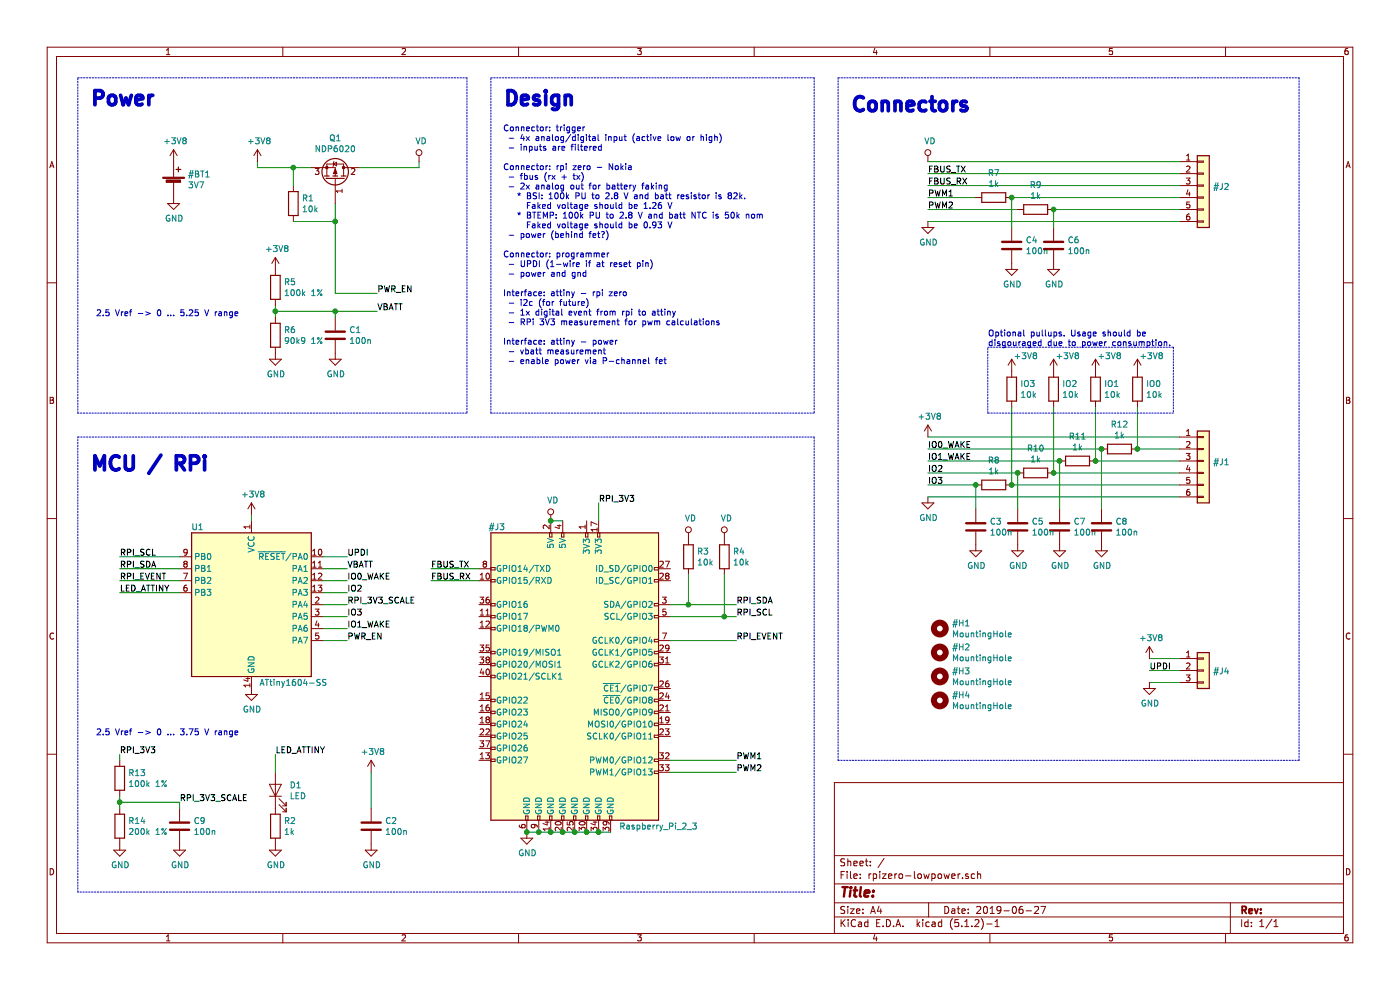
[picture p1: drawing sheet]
EESchema Schematic File Version 4
LIBS:rpizero-lowpower-cache
EELAYER 29 0
EELAYER END
$Descr A4 11693 8268
encoding utf-8
Sheet 1 1
Title ""
Date "2019-06-27"
Rev ""
Comp ""
Comment1 ""
Comment2 ""
Comment3 ""
Comment4 ""
$EndDescr
$Comp
L MCU_Microchip_ATtiny:ATtiny1604-SS U1
U 1 1
P 2100 5050
F 0 "U1" H 1650 5700 50  0000 C CNN
F 1 "ATtiny1604-SS" H 2450 4400 50  0000 C CNN
F 2 "Package_SO:SOIC-14_3.9x8.7mm_P1.27mm" H 2100 5050 50  0001 C CIN
F 3 "http://ww1.microchip.com/downloads/en/DeviceDoc/ATtiny804_1604-Data-Sheet-40002028A.pdf" H 2100 5050 50  0001 C CNN
F 4 "579-ATTINY1604-SSNR" H 2100 5050 50  0001 C CNN "Vendor"
	1    2100 5050
	1    0    0    -1  
$EndComp
$Comp
L Connector:Raspberry_Pi_2_3 #J3
U 1 1
P 4800 5650
F 0 "#J3" H 4150 6900 50  0000 C CNN
F 1 "Raspberry_Pi_2_3" H 5500 4400 50  0000 C CNN
F 2 "myparts:Raspberry_Pi_Zero_Socketed_THT_FaceDown_MountingHoles_no_court" H 4800 5650 50  0001 C CNN
F 3 "https://www.raspberrypi.org/documentation/hardware/raspberrypi/schematics/rpi_SCH_3bplus_1p0_reduced.pdf" H 4800 5650 50  0001 C CNN
	1    4800 5650
	1    0    0    -1  
$EndComp
$Comp
L Connector_Generic:Conn_01x06 #J2
U 1 1
P 10050 1550
F 0 "#J2" H 10130 1542 50  0000 L CNN
F 1 "Screw_Terminal_01x04" H 10130 1451 50  0001 L CNN
F 2 "Connector_PinHeader_2.54mm:PinHeader_2x03_P2.54mm_Vertical" H 10050 1550 50  0001 C CNN
F 3 "~" H 10050 1550 50  0001 C CNN
	1    10050 1550
	1    0    0    -1  
$EndComp
$Comp
L Device:Battery_Cell #BT1
U 1 1
P 1450 1550
F 0 "#BT1" H 1568 1646 50  0000 L CNN
F 1 "3V7" H 1568 1555 50  0000 L CNN
F 2 "myparts:18650-ebay" V 1450 1610 50  0001 C CNN
F 3 "~" V 1450 1610 50  0001 C CNN
	1    1450 1550
	1    0    0    -1  
$EndComp
$Comp
L Connector_Generic:Conn_01x06 #J1
U 1 1
P 10050 3850
F 0 "#J1" H 10130 3842 50  0000 L CNN
F 1 "Screw_Terminal_01x06" H 10130 3751 50  0001 L CNN
F 2 "Connector_PinHeader_2.54mm:PinHeader_2x03_P2.54mm_Vertical" H 10050 3850 50  0001 C CNN
F 3 "~" H 10050 3850 50  0001 C CNN
	1    10050 3850
	1    0    0    -1  
$EndComp
$Comp
L Device:LED D1
U 1 1
P 2300 6600
F 0 "D1" V 2339 6483 50  0000 R CNN
F 1 "LED" V 2248 6483 50  0000 R CNN
F 2 "LED_SMD:LED_0805_2012Metric_Pad1.15x1.40mm_HandSolder" H 2300 6600 50  0001 C CNN
F 3 "~" H 2300 6600 50  0001 C CNN
F 4 "607-CMDA5AR7D1S" H 2300 6600 50  0001 C CNN "Vendor"
	1    2300 6600
	0    -1   -1   0   
$EndComp
Text Notes 4200 3050 0    50   ~ 0
Connector: trigger\n - 4x analog/digital input (active low or high)\n - inputs are filtered\n\nConnector: rpi zero - Nokia\n - fbus (rx + tx)\n - 2x analog out for battery faking\n   * BSI: 100k PU to 2.8 V and batt resistor is 82k. \n     Faked voltage should be 1.26 V\n   * BTEMP: 100k PU to 2.8 V and batt NTC is 50k nom\n     Faked voltage should be 0.93 V\n - power (behind fet?)\n\nConnector: programmer\n - UPDI (1-wire if at reset pin)\n - power and gnd\n\nInterface: attiny - rpi zero\n - i2c (for future)\n - 1x digital event from rpi to attiny\n - RPi 3V3 measurement for pwm calculations\n\nInterface: attiny - power\n - vbatt measurement\n - enable power via P-channel fet
$Comp
L power:GND #PWR0101
U 1 1
P 1450 1650
F 0 "#PWR0101" H 1450 1400 50  0001 C CNN
F 1 "GND" H 1455 1477 50  0000 C CNN
F 2 "" H 1450 1650 50  0001 C CNN
F 3 "" H 1450 1650 50  0001 C CNN
	1    1450 1650
	1    0    0    -1  
$EndComp
$Comp
L power:GND #PWR0102
U 1 1
P 2100 5750
F 0 "#PWR0102" H 2100 5500 50  0001 C CNN
F 1 "GND" H 2105 5577 50  0000 C CNN
F 2 "" H 2100 5750 50  0001 C CNN
F 3 "" H 2100 5750 50  0001 C CNN
	1    2100 5750
	1    0    0    -1  
$EndComp
$Comp
L power:GND #PWR0103
U 1 1
P 4400 6950
F 0 "#PWR0103" H 4400 6700 50  0001 C CNN
F 1 "GND" H 4405 6777 50  0000 C CNN
F 2 "" H 4400 6950 50  0001 C CNN
F 3 "" H 4400 6950 50  0001 C CNN
	1    4400 6950
	1    0    0    -1  
$EndComp
Wire Wire Line
	4400 6950 4500 6950
Connection ~ 4400 6950
Connection ~ 4500 6950
Wire Wire Line
	4500 6950 4600 6950
Connection ~ 4600 6950
Wire Wire Line
	4600 6950 4700 6950
Connection ~ 4700 6950
Wire Wire Line
	4700 6950 4800 6950
Connection ~ 4800 6950
Wire Wire Line
	4800 6950 4900 6950
Connection ~ 4900 6950
Wire Wire Line
	4900 6950 5000 6950
Connection ~ 5000 6950
Wire Wire Line
	5000 6950 5100 6950
$Comp
L power:VD #PWR0104
U 1 1
P 3500 1350
F 0 "#PWR0104" H 3500 1200 50  0001 C CNN
F 1 "VD" H 3517 1523 50  0000 C CNN
F 2 "" H 3500 1350 50  0001 C CNN
F 3 "" H 3500 1350 50  0001 C CNN
	1    3500 1350
	1    0    0    -1  
$EndComp
$Comp
L power:VD #PWR0105
U 1 1
P 4600 4350
F 0 "#PWR0105" H 4600 4200 50  0001 C CNN
F 1 "VD" H 4617 4523 50  0000 C CNN
F 2 "" H 4600 4350 50  0001 C CNN
F 3 "" H 4600 4350 50  0001 C CNN
	1    4600 4350
	1    0    0    -1  
$EndComp
Wire Wire Line
	4600 4350 4700 4350
Connection ~ 4600 4350
$Comp
L power:+3V8 #PWR0106
U 1 1
P 1450 1350
F 0 "#PWR0106" H 1450 1200 50  0001 C CNN
F 1 "+3V8" H 1465 1523 50  0000 C CNN
F 2 "" H 1450 1350 50  0001 C CNN
F 3 "" H 1450 1350 50  0001 C CNN
	1    1450 1350
	1    0    0    -1  
$EndComp
$Comp
L power:+3V8 #PWR0107
U 1 1
P 2100 4300
F 0 "#PWR0107" H 2100 4150 50  0001 C CNN
F 1 "+3V8" H 2115 4473 50  0000 C CNN
F 2 "" H 2100 4300 50  0001 C CNN
F 3 "" H 2100 4300 50  0001 C CNN
	1    2100 4300
	1    0    0    -1  
$EndComp
Wire Wire Line
	3000 1400 3500 1400
Wire Wire Line
	3500 1400 3500 1350
$Comp
L Device:R R1
U 1 1
P 2450 1700
F 0 "R1" H 2520 1746 50  0000 L CNN
F 1 "10k" H 2520 1655 50  0000 L CNN
F 2 "Resistor_SMD:R_0805_2012Metric_Pad1.15x1.40mm_HandSolder" H 2520 1609 50  0001 L CNN
F 3 "~" H 2450 1700 50  0001 C CNN
F 4 "603-RT0805FRE0710KL" H 2450 1700 50  0001 C CNN "Vendor"
	1    2450 1700
	1    0    0    -1  
$EndComp
Wire Wire Line
	2450 1550 2450 1400
Wire Wire Line
	2450 1400 2600 1400
Wire Wire Line
	2450 1850 2800 1850
Wire Wire Line
	2800 1850 2800 1700
Wire Wire Line
	2800 2450 3150 2450
Text Label 3150 2450 0    50   ~ 0
PWR_EN
Text Label 2900 4950 0    50   ~ 0
IO2
Wire Wire Line
	2700 5150 2900 5150
Wire Wire Line
	2450 1400 2150 1400
Wire Wire Line
	2150 1400 2150 1350
Connection ~ 2450 1400
$Comp
L power:+3V8 #PWR0108
U 1 1
P 2150 1350
F 0 "#PWR0108" H 2150 1200 50  0001 C CNN
F 1 "+3V8" H 2165 1523 50  0000 C CNN
F 2 "" H 2150 1350 50  0001 C CNN
F 3 "" H 2150 1350 50  0001 C CNN
	1    2150 1350
	1    0    0    -1  
$EndComp
Wire Wire Line
	2700 4850 2900 4850
Wire Wire Line
	2700 4950 2900 4950
Wire Wire Line
	2700 5050 2900 5050
Wire Wire Line
	2700 5250 2900 5250
Wire Wire Line
	1500 4950 1000 4950
Wire Wire Line
	1000 4850 1500 4850
Wire Wire Line
	1000 4750 1500 4750
Wire Wire Line
	1500 4650 1000 4650
Text Label 2900 5150 0    50   ~ 0
IO3
Text Label 2900 4850 0    50   ~ 0
IO0_WAKE
Text Label 1000 4750 0    50   ~ 0
RPI_SDA
Text Label 1000 4650 0    50   ~ 0
RPI_SCL
$Comp
L power:GND #PWR0109
U 1 1
P 7750 4150
F 0 "#PWR0109" H 7750 3900 50  0001 C CNN
F 1 "GND" H 7755 3977 50  0000 C CNN
F 2 "" H 7750 4150 50  0001 C CNN
F 3 "" H 7750 4150 50  0001 C CNN
	1    7750 4150
	1    0    0    -1  
$EndComp
Wire Wire Line
	9850 4150 7750 4150
Text Label 1000 4950 0    50   ~ 0
LED_ATTINY
Text Label 1000 4850 0    50   ~ 0
RPI_EVENT
Text Label 7750 3950 0    50   ~ 0
IO2
Text Label 7750 4050 0    50   ~ 0
IO3
Text Label 2900 5250 0    50   ~ 0
IO1_WAKE
Text Label 7750 3850 0    50   ~ 0
IO1_WAKE
Text Label 2300 6300 0    50   ~ 0
LED_ATTINY
Wire Wire Line
	2300 6450 2300 6300
$Comp
L power:GND #PWR0110
U 1 1
P 2300 7050
F 0 "#PWR0110" H 2300 6800 50  0001 C CNN
F 1 "GND" H 2305 6877 50  0000 C CNN
F 2 "" H 2300 7050 50  0001 C CNN
F 3 "" H 2300 7050 50  0001 C CNN
	1    2300 7050
	1    0    0    -1  
$EndComp
$Comp
L Device:R R2
U 1 1
P 2300 6900
F 0 "R2" H 2370 6946 50  0000 L CNN
F 1 "1k" H 2370 6855 50  0000 L CNN
F 2 "Resistor_SMD:R_0805_2012Metric_Pad1.15x1.40mm_HandSolder" H 2370 6809 50  0001 L CNN
F 3 "~" H 2300 6900 50  0001 C CNN
F 4 "603-RT0805FRE071KL" H 2300 6900 50  0001 C CNN "Vendor"
	1    2300 6900
	1    0    0    -1  
$EndComp
Text Label 3600 4750 0    50   ~ 0
FBUS_TX
Wire Wire Line
	4000 4750 3600 4750
Wire Wire Line
	4000 4850 3600 4850
Text Label 3600 4850 0    50   ~ 0
FBUS_RX
Wire Wire Line
	5600 5150 6050 5150
Wire Wire Line
	5600 5050 5750 5050
Text Label 6150 5150 0    50   ~ 0
RPI_SCL
Text Label 6150 5050 0    50   ~ 0
RPI_SDA
Text Label 6150 5350 0    50   ~ 0
RPI_EVENT
Wire Wire Line
	5600 5350 6150 5350
$Comp
L power:VD #PWR0111
U 1 1
P 5750 4500
F 0 "#PWR0111" H 5750 4350 50  0001 C CNN
F 1 "VD" H 5767 4673 50  0000 C CNN
F 2 "" H 5750 4500 50  0001 C CNN
F 3 "" H 5750 4500 50  0001 C CNN
	1    5750 4500
	1    0    0    -1  
$EndComp
$Comp
L Device:R R3
U 1 1
P 5750 4650
F 0 "R3" H 5820 4696 50  0000 L CNN
F 1 "10k" H 5820 4605 50  0000 L CNN
F 2 "Resistor_SMD:R_0805_2012Metric_Pad1.15x1.40mm_HandSolder" H 5820 4559 50  0001 L CNN
F 3 "~" H 5750 4650 50  0001 C CNN
F 4 "2073784" H 5750 4650 50  0001 C CNN "Ref"
F 5 "603-RT0805FRE0710KL" H 5750 4650 50  0001 C CNN "Vendor"
	1    5750 4650
	1    0    0    -1  
$EndComp
$Comp
L power:VD #PWR0112
U 1 1
P 6050 4500
F 0 "#PWR0112" H 6050 4350 50  0001 C CNN
F 1 "VD" H 6067 4673 50  0000 C CNN
F 2 "" H 6050 4500 50  0001 C CNN
F 3 "" H 6050 4500 50  0001 C CNN
	1    6050 4500
	1    0    0    -1  
$EndComp
$Comp
L Device:R R4
U 1 1
P 6050 4650
F 0 "R4" H 6120 4696 50  0000 L CNN
F 1 "10k" H 6120 4605 50  0000 L CNN
F 2 "Resistor_SMD:R_0805_2012Metric_Pad1.15x1.40mm_HandSolder" H 6120 4559 50  0001 L CNN
F 3 "~" H 6050 4650 50  0001 C CNN
F 4 "2073784" H 6050 4650 50  0001 C CNN "Ref"
F 5 "603-RT0805FRE0710KL" H 6050 4650 50  0001 C CNN "Vendor"
	1    6050 4650
	1    0    0    -1  
$EndComp
Wire Wire Line
	5750 4800 5750 5050
Connection ~ 5750 5050
Wire Wire Line
	5750 5050 6150 5050
Wire Wire Line
	6050 4800 6050 5150
Connection ~ 6050 5150
Wire Wire Line
	6050 5150 6150 5150
Wire Wire Line
	9850 1450 7750 1450
Wire Wire Line
	9850 1550 7750 1550
Wire Wire Line
	9850 1850 7750 1850
$Comp
L power:GND #PWR0113
U 1 1
P 7750 1850
F 0 "#PWR0113" H 7750 1600 50  0001 C CNN
F 1 "GND" H 7755 1677 50  0000 C CNN
F 2 "" H 7750 1850 50  0001 C CNN
F 3 "" H 7750 1850 50  0001 C CNN
	1    7750 1850
	1    0    0    -1  
$EndComp
Text Label 7750 1450 0    50   ~ 0
FBUS_TX
Text Label 7750 1550 0    50   ~ 0
FBUS_RX
Wire Wire Line
	9850 1350 7750 1350
$Comp
L power:VD #PWR0114
U 1 1
P 7750 1350
F 0 "#PWR0114" H 7750 1200 50  0001 C CNN
F 1 "VD" H 7767 1523 50  0000 C CNN
F 2 "" H 7750 1350 50  0001 C CNN
F 3 "" H 7750 1350 50  0001 C CNN
	1    7750 1350
	1    0    0    -1  
$EndComp
Text Label 2900 4750 0    50   ~ 0
VBATT
$Comp
L Device:C C1
U 1 1
P 2800 2800
F 0 "C1" H 2915 2846 50  0000 L CNN
F 1 "100n" H 2915 2755 50  0000 L CNN
F 2 "Capacitor_SMD:C_0805_2012Metric_Pad1.15x1.40mm_HandSolder" H 2838 2650 50  0001 C CNN
F 3 "~" H 2800 2800 50  0001 C CNN
F 4 "963-UMK212BJ104KG-T" H 2800 2800 50  0001 C CNN "Vendor"
	1    2800 2800
	1    0    0    -1  
$EndComp
$Comp
L power:GND #PWR0117
U 1 1
P 2800 2950
F 0 "#PWR0117" H 2800 2700 50  0001 C CNN
F 1 "GND" H 2805 2777 50  0000 C CNN
F 2 "" H 2800 2950 50  0001 C CNN
F 3 "" H 2800 2950 50  0001 C CNN
	1    2800 2950
	1    0    0    -1  
$EndComp
Wire Wire Line
	2800 2600 2800 2650
Text Label 3150 2600 0    50   ~ 0
VBATT
Wire Notes Line
	3900 650  3900 3450
Wire Notes Line
	3900 3450 650  3450
Wire Notes Line
	650  3450 650  650 
Wire Notes Line
	650  650  3900 650 
$Comp
L Device:C C2
U 1 1
P 3100 6900
F 0 "C2" H 3215 6946 50  0000 L CNN
F 1 "100n" H 3215 6855 50  0000 L CNN
F 2 "Capacitor_SMD:C_0805_2012Metric_Pad1.15x1.40mm_HandSolder" H 3138 6750 50  0001 C CNN
F 3 "~" H 3100 6900 50  0001 C CNN
F 4 "963-UMK212BJ104KG-T" H 3100 6900 50  0001 C CNN "Vendor"
	1    3100 6900
	1    0    0    -1  
$EndComp
$Comp
L power:GND #PWR0118
U 1 1
P 3100 7050
F 0 "#PWR0118" H 3100 6800 50  0001 C CNN
F 1 "GND" H 3105 6877 50  0000 C CNN
F 2 "" H 3100 7050 50  0001 C CNN
F 3 "" H 3100 7050 50  0001 C CNN
	1    3100 7050
	1    0    0    -1  
$EndComp
$Comp
L Device:C C7
U 1 1
P 8850 4400
F 0 "C7" H 8965 4446 50  0000 L CNN
F 1 "100n" H 8965 4355 50  0000 L CNN
F 2 "Capacitor_SMD:C_0805_2012Metric_Pad1.15x1.40mm_HandSolder" H 8888 4250 50  0001 C CNN
F 3 "~" H 8850 4400 50  0001 C CNN
F 4 "963-UMK212BJ104KG-T" H 8850 4400 50  0001 C CNN "Vendor"
	1    8850 4400
	1    0    0    -1  
$EndComp
$Comp
L Device:R R11
U 1 1
P 9000 3850
F 0 "R11" V 8793 3850 50  0000 C CNN
F 1 "1k" V 8884 3850 50  0000 C CNN
F 2 "Resistor_SMD:R_0805_2012Metric_Pad1.15x1.40mm_HandSolder" H 9070 3759 50  0001 L CNN
F 3 "~" H 9000 3850 50  0001 C CNN
F 4 "603-RT0805FRE071KL" H 9000 3850 50  0001 C CNN "Vendor"
	1    9000 3850
	0    1    1    0   
$EndComp
$Comp
L Device:R R10
U 1 1
P 8650 3950
F 0 "R10" V 8443 3950 50  0000 C CNN
F 1 "1k" V 8534 3950 50  0000 C CNN
F 2 "Resistor_SMD:R_0805_2012Metric_Pad1.15x1.40mm_HandSolder" H 8720 3859 50  0001 L CNN
F 3 "~" H 8650 3950 50  0001 C CNN
F 4 "603-RT0805FRE071KL" H 8650 3950 50  0001 C CNN "Vendor"
	1    8650 3950
	0    1    1    0   
$EndComp
$Comp
L Device:R R8
U 1 1
P 8300 4050
F 0 "R8" V 8093 4050 50  0000 C CNN
F 1 "1k" V 8184 4050 50  0000 C CNN
F 2 "Resistor_SMD:R_0805_2012Metric_Pad1.15x1.40mm_HandSolder" H 8370 3959 50  0001 L CNN
F 3 "~" H 8300 4050 50  0001 C CNN
F 4 "603-RT0805FRE071KL" H 8300 4050 50  0001 C CNN "Vendor"
	1    8300 4050
	0    1    1    0   
$EndComp
Connection ~ 8850 3850
$Comp
L Device:C C5
U 1 1
P 8500 4400
F 0 "C5" H 8615 4446 50  0000 L CNN
F 1 "100n" H 8615 4355 50  0000 L CNN
F 2 "Capacitor_SMD:C_0805_2012Metric_Pad1.15x1.40mm_HandSolder" H 8538 4250 50  0001 C CNN
F 3 "~" H 8500 4400 50  0001 C CNN
F 4 "963-UMK212BJ104KG-T" H 8500 4400 50  0001 C CNN "Vendor"
	1    8500 4400
	1    0    0    -1  
$EndComp
Connection ~ 8500 3950
Wire Wire Line
	8150 4050 8150 4250
Connection ~ 8150 4050
$Comp
L Device:C C3
U 1 1
P 8150 4400
F 0 "C3" H 8265 4446 50  0000 L CNN
F 1 "100n" H 8265 4355 50  0000 L CNN
F 2 "Capacitor_SMD:C_0805_2012Metric_Pad1.15x1.40mm_HandSolder" H 8188 4250 50  0001 C CNN
F 3 "~" H 8150 4400 50  0001 C CNN
F 4 "963-UMK212BJ104KG-T" H 8150 4400 50  0001 C CNN "Vendor"
	1    8150 4400
	1    0    0    -1  
$EndComp
$Comp
L power:GND #PWR0119
U 1 1
P 8150 4550
F 0 "#PWR0119" H 8150 4300 50  0001 C CNN
F 1 "GND" H 8155 4377 50  0000 C CNN
F 2 "" H 8150 4550 50  0001 C CNN
F 3 "" H 8150 4550 50  0001 C CNN
	1    8150 4550
	1    0    0    -1  
$EndComp
$Comp
L power:GND #PWR0120
U 1 1
P 8500 4550
F 0 "#PWR0120" H 8500 4300 50  0001 C CNN
F 1 "GND" H 8505 4377 50  0000 C CNN
F 2 "" H 8500 4550 50  0001 C CNN
F 3 "" H 8500 4550 50  0001 C CNN
	1    8500 4550
	1    0    0    -1  
$EndComp
$Comp
L power:GND #PWR0121
U 1 1
P 8850 4550
F 0 "#PWR0121" H 8850 4300 50  0001 C CNN
F 1 "GND" H 8855 4377 50  0000 C CNN
F 2 "" H 8850 4550 50  0001 C CNN
F 3 "" H 8850 4550 50  0001 C CNN
	1    8850 4550
	1    0    0    -1  
$EndComp
Wire Wire Line
	7750 4050 8150 4050
Wire Wire Line
	7750 3950 8500 3950
Wire Wire Line
	7750 3850 8850 3850
Text Label 7750 3750 0    50   ~ 0
IO0_WAKE
Wire Wire Line
	8150 1650 7750 1650
Wire Wire Line
	7750 1750 8500 1750
Wire Wire Line
	8450 1650 9850 1650
Wire Wire Line
	8800 1750 9850 1750
Text Label 7750 1650 0    50   ~ 0
PWM1
Text Label 7750 1750 0    50   ~ 0
PWM2
$Comp
L Device:C C4
U 1 1
P 8450 2050
F 0 "C4" H 8565 2096 50  0000 L CNN
F 1 "100n" H 8565 2005 50  0000 L CNN
F 2 "Capacitor_SMD:C_0805_2012Metric_Pad1.15x1.40mm_HandSolder" H 8488 1900 50  0001 C CNN
F 3 "~" H 8450 2050 50  0001 C CNN
F 4 "963-UMK212BJ104KG-T" H 8450 2050 50  0001 C CNN "Vendor"
	1    8450 2050
	1    0    0    -1  
$EndComp
$Comp
L Device:C C6
U 1 1
P 8800 2050
F 0 "C6" H 8915 2096 50  0000 L CNN
F 1 "100n" H 8915 2005 50  0000 L CNN
F 2 "Capacitor_SMD:C_0805_2012Metric_Pad1.15x1.40mm_HandSolder" H 8838 1900 50  0001 C CNN
F 3 "~" H 8800 2050 50  0001 C CNN
F 4 "963-UMK212BJ104KG-T" H 8800 2050 50  0001 C CNN "Vendor"
	1    8800 2050
	1    0    0    -1  
$EndComp
Wire Wire Line
	8450 1650 8450 1900
Connection ~ 8450 1650
Wire Wire Line
	8800 1750 8800 1900
Connection ~ 8800 1750
$Comp
L power:GND #PWR0124
U 1 1
P 8450 2200
F 0 "#PWR0124" H 8450 1950 50  0001 C CNN
F 1 "GND" H 8455 2027 50  0000 C CNN
F 2 "" H 8450 2200 50  0001 C CNN
F 3 "" H 8450 2200 50  0001 C CNN
	1    8450 2200
	1    0    0    -1  
$EndComp
$Comp
L power:GND #PWR0125
U 1 1
P 8800 2200
F 0 "#PWR0125" H 8800 1950 50  0001 C CNN
F 1 "GND" H 8805 2027 50  0000 C CNN
F 2 "" H 8800 2200 50  0001 C CNN
F 3 "" H 8800 2200 50  0001 C CNN
	1    8800 2200
	1    0    0    -1  
$EndComp
Wire Wire Line
	5600 6350 6150 6350
Wire Wire Line
	5600 6450 6150 6450
Text Label 6150 6350 0    50   ~ 0
PWM1
Text Label 6150 6450 0    50   ~ 0
PWM2
Wire Wire Line
	7750 3650 9850 3650
$Comp
L power:+3V8 #PWR0123
U 1 1
P 7750 3650
F 0 "#PWR0123" H 7750 3500 50  0001 C CNN
F 1 "+3V8" H 7765 3823 50  0000 C CNN
F 2 "" H 7750 3650 50  0001 C CNN
F 3 "" H 7750 3650 50  0001 C CNN
	1    7750 3650
	1    0    0    -1  
$EndComp
$Comp
L power:GND #PWR0122
U 1 1
P 9200 4550
F 0 "#PWR0122" H 9200 4300 50  0001 C CNN
F 1 "GND" H 9205 4377 50  0000 C CNN
F 2 "" H 9200 4550 50  0001 C CNN
F 3 "" H 9200 4550 50  0001 C CNN
	1    9200 4550
	1    0    0    -1  
$EndComp
$Comp
L Device:C C8
U 1 1
P 9200 4400
F 0 "C8" H 9315 4446 50  0000 L CNN
F 1 "100n" H 9315 4355 50  0000 L CNN
F 2 "Capacitor_SMD:C_0805_2012Metric_Pad1.15x1.40mm_HandSolder" H 9238 4250 50  0001 C CNN
F 3 "~" H 9200 4400 50  0001 C CNN
F 4 "963-UMK212BJ104KG-T" H 9200 4400 50  0001 C CNN "Vendor"
	1    9200 4400
	1    0    0    -1  
$EndComp
Wire Wire Line
	7750 3750 9200 3750
Connection ~ 9200 3750
$Comp
L Device:R R12
U 1 1
P 9350 3750
F 0 "R12" V 9143 3750 50  0000 C CNN
F 1 "1k" V 9234 3750 50  0000 C CNN
F 2 "Resistor_SMD:R_0805_2012Metric_Pad1.15x1.40mm_HandSolder" H 9420 3659 50  0001 L CNN
F 3 "~" H 9350 3750 50  0001 C CNN
F 4 "603-RT0805FRE071KL" H 9350 3750 50  0001 C CNN "Vendor"
	1    9350 3750
	0    1    1    0   
$EndComp
$Comp
L Connector_Generic:Conn_01x03 #J4
U 1 1
P 10050 5600
F 0 "#J4" H 10130 5596 50  0000 L CNN
F 1 "Conn_01x03" H 10130 5551 50  0001 L CNN
F 2 "Connector_PinHeader_2.54mm:PinHeader_1x03_P2.54mm_Vertical" H 10050 5600 50  0001 C CNN
F 3 "~" H 10050 5600 50  0001 C CNN
	1    10050 5600
	1    0    0    -1  
$EndComp
Wire Wire Line
	2700 4650 2900 4650
Text Label 2900 4650 0    50   ~ 0
UPDI
Text Label 9600 5600 0    50   ~ 0
UPDI
Wire Wire Line
	9850 5600 9600 5600
Wire Wire Line
	9850 5500 9600 5500
Wire Wire Line
	9850 5700 9600 5700
$Comp
L power:GND #PWR0126
U 1 1
P 9600 5700
F 0 "#PWR0126" H 9600 5450 50  0001 C CNN
F 1 "GND" H 9605 5527 50  0000 C CNN
F 2 "" H 9600 5700 50  0001 C CNN
F 3 "" H 9600 5700 50  0001 C CNN
	1    9600 5700
	1    0    0    -1  
$EndComp
$Comp
L power:+3V8 #PWR0127
U 1 1
P 9600 5500
F 0 "#PWR0127" H 9600 5350 50  0001 C CNN
F 1 "+3V8" H 9615 5673 50  0000 C CNN
F 2 "" H 9600 5500 50  0001 C CNN
F 3 "" H 9600 5500 50  0001 C CNN
	1    9600 5500
	1    0    0    -1  
$EndComp
$Comp
L power:+3V8 #PWR0128
U 1 1
P 3100 6450
F 0 "#PWR0128" H 3100 6300 50  0001 C CNN
F 1 "+3V8" H 3115 6623 50  0000 C CNN
F 2 "" H 3100 6450 50  0001 C CNN
F 3 "" H 3100 6450 50  0001 C CNN
	1    3100 6450
	1    0    0    -1  
$EndComp
Wire Wire Line
	2100 4300 2100 4350
Wire Notes Line
	650  3650 6800 3650
Wire Notes Line
	6800 3650 6800 7450
Wire Notes Line
	6800 7450 650  7450
Wire Notes Line
	650  7450 650  3650
Wire Notes Line
	7000 6350 7000 650 
Wire Notes Line
	7000 650  10850 650 
Wire Notes Line
	10850 650  10850 6350
Wire Notes Line
	10850 6350 7000 6350
Text Notes 750  900  0    118  ~ 24
Power
Text Notes 750  3950 0    118  ~ 24
MCU / RPi
Text Notes 7100 950  0    118  ~ 24
Connectors
Wire Notes Line
	4100 3450 4100 650 
Wire Notes Line
	4100 650  6800 650 
Wire Notes Line
	6800 650  6800 3450
Wire Notes Line
	6800 3450 4100 3450
Text Notes 4200 900  0    118  ~ 24
Design
Wire Wire Line
	2800 2450 2800 1850
Connection ~ 2800 1850
Wire Wire Line
	9500 3750 9850 3750
Wire Wire Line
	9200 3750 9200 4250
Wire Wire Line
	9850 3850 9150 3850
Wire Wire Line
	8850 3850 8850 4250
Wire Wire Line
	9850 3950 8800 3950
Wire Wire Line
	8500 3950 8500 4250
Wire Wire Line
	9850 4050 8450 4050
Wire Wire Line
	9500 3400 9500 3750
Wire Wire Line
	9150 3400 9150 3850
Wire Wire Line
	8800 3400 8800 3950
Wire Wire Line
	8450 3400 8450 4050
$Comp
L power:+3V8 #PWR0129
U 1 1
P 9150 3100
F 0 "#PWR0129" H 9150 2950 50  0001 C CNN
F 1 "+3V8" H 9165 3228 50  0000 L CNN
F 2 "" H 9150 3100 50  0001 C CNN
F 3 "" H 9150 3100 50  0001 C CNN
	1    9150 3100
	1    0    0    -1  
$EndComp
$Comp
L power:+3V8 #PWR0130
U 1 1
P 8800 3100
F 0 "#PWR0130" H 8800 2950 50  0001 C CNN
F 1 "+3V8" H 8815 3228 50  0000 L CNN
F 2 "" H 8800 3100 50  0001 C CNN
F 3 "" H 8800 3100 50  0001 C CNN
	1    8800 3100
	1    0    0    -1  
$EndComp
$Comp
L power:+3V8 #PWR0131
U 1 1
P 8450 3100
F 0 "#PWR0131" H 8450 2950 50  0001 C CNN
F 1 "+3V8" H 8465 3228 50  0000 L CNN
F 2 "" H 8450 3100 50  0001 C CNN
F 3 "" H 8450 3100 50  0001 C CNN
	1    8450 3100
	1    0    0    -1  
$EndComp
$Comp
L Device:R IO3
U 1 1
P 8450 3250
F 0 "IO3" H 8520 3296 50  0000 L CNN
F 1 "10k" H 8520 3205 50  0000 L CNN
F 2 "Resistor_SMD:R_0805_2012Metric_Pad1.15x1.40mm_HandSolder" H 8520 3159 50  0001 L CNN
F 3 "~" H 8450 3250 50  0001 C CNN
F 4 "603-RT0805FRE0710KL" H 8450 3250 50  0001 C CNN "Vendor"
	1    8450 3250
	1    0    0    -1  
$EndComp
$Comp
L Device:R IO2
U 1 1
P 8800 3250
F 0 "IO2" H 8870 3296 50  0000 L CNN
F 1 "10k" H 8870 3205 50  0000 L CNN
F 2 "Resistor_SMD:R_0805_2012Metric_Pad1.15x1.40mm_HandSolder" H 8870 3159 50  0001 L CNN
F 3 "~" H 8800 3250 50  0001 C CNN
F 4 "603-RT0805FRE0710KL" H 8800 3250 50  0001 C CNN "Vendor"
	1    8800 3250
	1    0    0    -1  
$EndComp
$Comp
L Device:R IO1
U 1 1
P 9150 3250
F 0 "IO1" H 9220 3296 50  0000 L CNN
F 1 "10k" H 9220 3205 50  0000 L CNN
F 2 "Resistor_SMD:R_0805_2012Metric_Pad1.15x1.40mm_HandSolder" H 9220 3159 50  0001 L CNN
F 3 "~" H 9150 3250 50  0001 C CNN
F 4 "603-RT0805FRE0710KL" H 9150 3250 50  0001 C CNN "Vendor"
	1    9150 3250
	1    0    0    -1  
$EndComp
$Comp
L Device:R IO0
U 1 1
P 9500 3250
F 0 "IO0" H 9570 3296 50  0000 L CNN
F 1 "10k" H 9570 3205 50  0000 L CNN
F 2 "Resistor_SMD:R_0805_2012Metric_Pad1.15x1.40mm_HandSolder" H 9570 3159 50  0001 L CNN
F 3 "~" H 9500 3250 50  0001 C CNN
F 4 "603-RT0805FRE0710KL" H 9500 3250 50  0001 C CNN "Vendor"
	1    9500 3250
	1    0    0    -1  
$EndComp
$Comp
L power:+3V8 #PWR0132
U 1 1
P 9500 3100
F 0 "#PWR0132" H 9500 2950 50  0001 C CNN
F 1 "+3V8" H 9515 3228 50  0000 L CNN
F 2 "" H 9500 3100 50  0001 C CNN
F 3 "" H 9500 3100 50  0001 C CNN
	1    9500 3100
	1    0    0    -1  
$EndComp
Connection ~ 8450 4050
Connection ~ 8800 3950
Connection ~ 9150 3850
Connection ~ 9500 3750
Wire Notes Line
	9800 2900 9800 3450
Wire Notes Line
	9800 3450 8250 3450
Wire Notes Line
	8250 3450 8250 2900
Wire Notes Line
	8250 2900 9800 2900
Text Notes 8250 2900 0    50   ~ 0
Optional pullups. Usage should be \ndisgouraged due to power consumption.
$Comp
L Transistor_FET:IRF9540N Q1
U 1 1
P 2800 1500
F 0 "Q1" V 3143 1500 50  0000 C CNN
F 1 "NDP6020" V 3052 1500 50  0000 C CNN
F 2 "Package_TO_SOT_THT:TO-220-3_Horizontal_TabDown" H 3000 1425 50  0001 L CIN
F 3 "http://www.irf.com/product-info/datasheets/data/irf9540n.pdf" H 2800 1500 50  0001 L CNN
F 4 "512-NDP6020P" V 2800 1500 50  0001 C CNN "Vendor"
	1    2800 1500
	0    1    -1   0   
$EndComp
Text Label 2900 5350 0    50   ~ 0
PWR_EN
Wire Wire Line
	2700 5350 2900 5350
Wire Wire Line
	2700 4750 2900 4750
$Comp
L Mechanical:MountingHole #H1
U 1 1
P 7850 5250
F 0 "#H1" H 7950 5296 50  0000 L CNN
F 1 "MountingHole" H 7950 5205 50  0000 L CNN
F 2 "myparts:MountingHole_5.3mm__no_courtyard" H 7950 5159 50  0001 L CNN
F 3 "~" H 7850 5250 50  0001 C CNN
	1    7850 5250
	1    0    0    -1  
$EndComp
$Comp
L Mechanical:MountingHole #H2
U 1 1
P 7850 5450
F 0 "#H2" H 7950 5496 50  0000 L CNN
F 1 "MountingHole" H 7950 5405 50  0000 L CNN
F 2 "myparts:MountingHole_5.3mm__no_courtyard" H 7850 5450 50  0001 C CNN
F 3 "~" H 7850 5450 50  0001 C CNN
	1    7850 5450
	1    0    0    -1  
$EndComp
$Comp
L Mechanical:MountingHole #H3
U 1 1
P 7850 5650
F 0 "#H3" H 7950 5696 50  0000 L CNN
F 1 "MountingHole" H 7950 5605 50  0000 L CNN
F 2 "myparts:MountingHole_5.3mm__no_courtyard" H 7850 5650 50  0001 C CNN
F 3 "~" H 7850 5650 50  0001 C CNN
	1    7850 5650
	1    0    0    -1  
$EndComp
$Comp
L Mechanical:MountingHole #H4
U 1 1
P 7850 5850
F 0 "#H4" H 7950 5896 50  0000 L CNN
F 1 "MountingHole" H 7950 5805 50  0000 L CNN
F 2 "myparts:MountingHole_5.3mm__no_courtyard" H 7850 5850 50  0001 C CNN
F 3 "~" H 7850 5850 50  0001 C CNN
	1    7850 5850
	1    0    0    -1  
$EndComp
Text Notes 800  2650 0    50   ~ 0
2.5 Vref -> 0 ... 5.25 V range
$Comp
L Device:R R9
U 1 1
P 8650 1750
F 0 "R9" V 8443 1750 50  0000 C CNN
F 1 "1k" V 8534 1750 50  0000 C CNN
F 2 "Resistor_SMD:R_0805_2012Metric_Pad1.15x1.40mm_HandSolder" H 8720 1659 50  0001 L CNN
F 3 "~" H 8650 1750 50  0001 C CNN
F 4 "603-RT0805FRE071KL" H 8650 1750 50  0001 C CNN "Vendor"
	1    8650 1750
	0    1    1    0   
$EndComp
$Comp
L Device:R R7
U 1 1
P 8300 1650
F 0 "R7" V 8093 1650 50  0000 C CNN
F 1 "1k" V 8184 1650 50  0000 C CNN
F 2 "Resistor_SMD:R_0805_2012Metric_Pad1.15x1.40mm_HandSolder" H 8370 1559 50  0001 L CNN
F 3 "~" H 8300 1650 50  0001 C CNN
F 4 "603-RT0805FRE071KL" H 8300 1650 50  0001 C CNN "Vendor"
	1    8300 1650
	0    1    1    0   
$EndComp
Wire Wire Line
	2800 2600 3150 2600
Wire Wire Line
	2300 2600 2300 2650
Connection ~ 2300 2600
Wire Wire Line
	2300 2550 2300 2600
$Comp
L power:GND #PWR0116
U 1 1
P 2300 2950
F 0 "#PWR0116" H 2300 2700 50  0001 C CNN
F 1 "GND" H 2305 2777 50  0000 C CNN
F 2 "" H 2300 2950 50  0001 C CNN
F 3 "" H 2300 2950 50  0001 C CNN
	1    2300 2950
	1    0    0    -1  
$EndComp
$Comp
L Device:R R6
U 1 1
P 2300 2800
F 0 "R6" H 2370 2846 50  0000 L CNN
F 1 "90k9 1%" H 2370 2755 50  0000 L CNN
F 2 "Resistor_SMD:R_0805_2012Metric_Pad1.15x1.40mm_HandSolder" H 2370 2709 50  0001 L CNN
F 3 "~" H 2300 2800 50  0001 C CNN
F 4 "756-PCF0805R-90K9BT1" H 2300 2800 50  0001 C CNN "Vendor"
	1    2300 2800
	1    0    0    -1  
$EndComp
$Comp
L power:+3V8 #PWR0115
U 1 1
P 2300 2250
F 0 "#PWR0115" H 2300 2100 50  0001 C CNN
F 1 "+3V8" H 2315 2423 50  0000 C CNN
F 2 "" H 2300 2250 50  0001 C CNN
F 3 "" H 2300 2250 50  0001 C CNN
	1    2300 2250
	1    0    0    -1  
$EndComp
$Comp
L Device:R R5
U 1 1
P 2300 2400
F 0 "R5" H 2370 2446 50  0000 L CNN
F 1 "100k 1%" H 2370 2355 50  0000 L CNN
F 2 "Resistor_SMD:R_0805_2012Metric_Pad1.15x1.40mm_HandSolder" H 2370 2309 50  0001 L CNN
F 3 "~" H 2300 2400 50  0001 C CNN
F 4 "284-APC0805B100KN" H 2300 2400 50  0001 C CNN "Vendor"
	1    2300 2400
	1    0    0    -1  
$EndComp
$Comp
L power:GND #PWR0133
U 1 1
P 1000 7050
F 0 "#PWR0133" H 1000 6800 50  0001 C CNN
F 1 "GND" H 1005 6877 50  0000 C CNN
F 2 "" H 1000 7050 50  0001 C CNN
F 3 "" H 1000 7050 50  0001 C CNN
	1    1000 7050
	1    0    0    -1  
$EndComp
$Comp
L Device:R R14
U 1 1
P 1000 6900
F 0 "R14" H 1070 6946 50  0000 L CNN
F 1 "200k 1%" H 1070 6855 50  0000 L CNN
F 2 "Resistor_SMD:R_0805_2012Metric_Pad1.15x1.40mm_HandSolder" H 1070 6809 50  0001 L CNN
F 3 "~" H 1000 6900 50  0001 C CNN
F 4 "756-PCF0805R200KBI" H 1000 6900 50  0001 C CNN "Vendor"
	1    1000 6900
	1    0    0    -1  
$EndComp
$Comp
L Device:R R13
U 1 1
P 1000 6500
F 0 "R13" H 1070 6546 50  0000 L CNN
F 1 "100k 1%" H 1070 6455 50  0000 L CNN
F 2 "Resistor_SMD:R_0805_2012Metric_Pad1.15x1.40mm_HandSolder" H 1070 6409 50  0001 L CNN
F 3 "~" H 1000 6500 50  0001 C CNN
F 4 "284-APC0805B100KN" H 1000 6500 50  0001 C CNN "Vendor"
	1    1000 6500
	1    0    0    -1  
$EndComp
Text Label 5000 4200 0    50   ~ 0
RPI_3V3
Wire Wire Line
	1000 6350 1000 6300
Text Label 1000 6300 0    50   ~ 0
RPI_3V3
Wire Wire Line
	3100 6450 3100 6750
$Comp
L Device:C C9
U 1 1
P 1500 6900
F 0 "C9" H 1615 6946 50  0000 L CNN
F 1 "100n" H 1615 6855 50  0000 L CNN
F 2 "Capacitor_SMD:C_0805_2012Metric_Pad1.15x1.40mm_HandSolder" H 1538 6750 50  0001 C CNN
F 3 "~" H 1500 6900 50  0001 C CNN
F 4 "963-UMK212BJ104KG-T" H 1500 6900 50  0001 C CNN "Vendor"
	1    1500 6900
	1    0    0    -1  
$EndComp
Wire Wire Line
	1500 6700 1500 6750
$Comp
L power:GND #PWR0134
U 1 1
P 1500 7050
F 0 "#PWR0134" H 1500 6800 50  0001 C CNN
F 1 "GND" H 1505 6877 50  0000 C CNN
F 2 "" H 1500 7050 50  0001 C CNN
F 3 "" H 1500 7050 50  0001 C CNN
	1    1500 7050
	1    0    0    -1  
$EndComp
Text Label 1500 6700 0    50   ~ 0
RPI_3V3_SCALE
Text Label 2900 5050 0    50   ~ 0
RPI_3V3_SCALE
Wire Wire Line
	2300 2600 2800 2600
Connection ~ 2800 2600
Wire Wire Line
	1000 6650 1000 6700
Wire Wire Line
	1000 6700 1500 6700
Connection ~ 1000 6700
Wire Wire Line
	1000 6700 1000 6750
Wire Wire Line
	5000 4350 5000 4200
Text Notes 800  6150 0    50   ~ 0
2.5 Vref -> 0 ... 3.75 V range
$EndSCHEMATC
